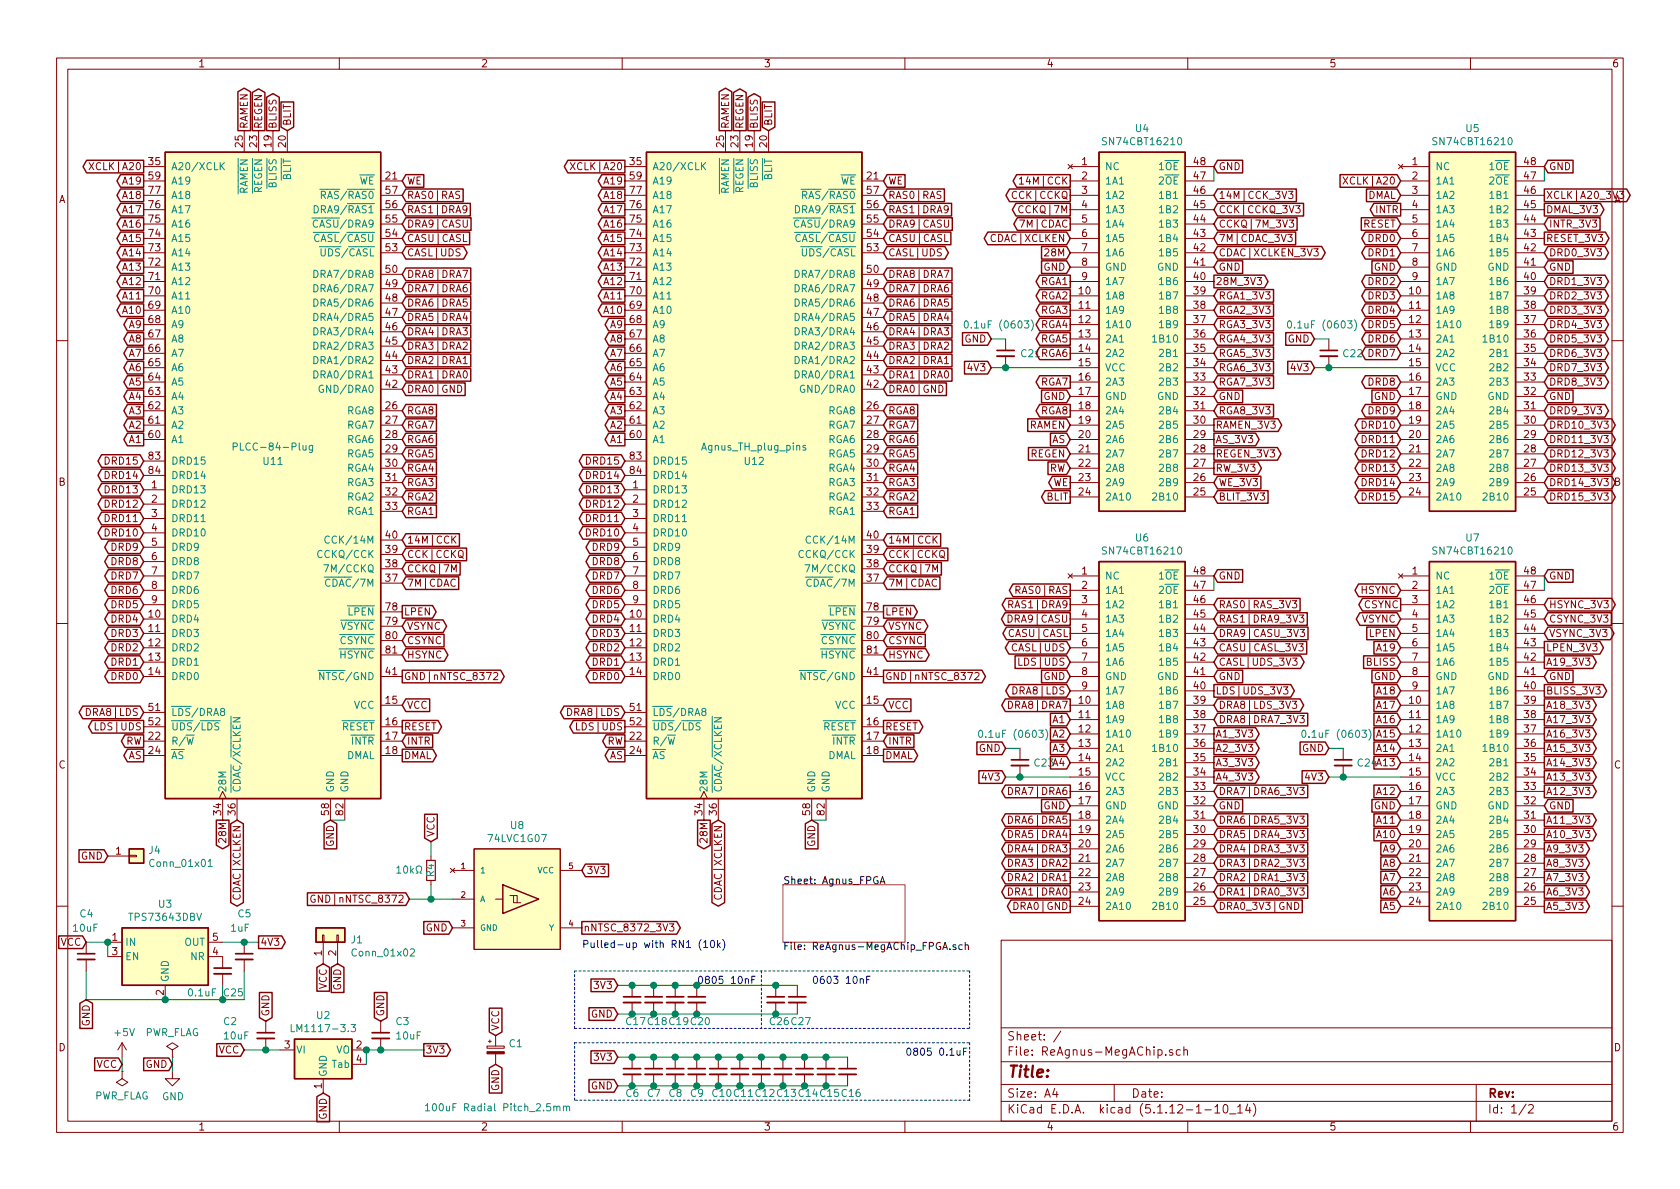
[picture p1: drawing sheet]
EESchema Schematic File Version 4
EELAYER 30 0
EELAYER END
$Descr A4 11693 8268
encoding utf-8
Sheet 1 2
Title ""
Date ""
Rev ""
Comp ""
Comment1 ""
Comment2 ""
Comment3 ""
Comment4 ""
$EndDescr
Text GLabel 850  7400 0    50   Input ~ 0
VCC
$Comp
L power:PWR_FLAG #FLG0101
U 1 1
P 850 7450
F 0 "#FLG0101" H 850 7525 50  0001 C CNN
F 1 "PWR_FLAG" H 850 7623 50  0000 C CNN
F 2 "" H 850 7450 50  0001 C CNN
F 3 "~" H 850 7450 50  0001 C CNN
	1    850  7450
	-1   0    0    1   
$EndComp
$Comp
L power:+5V #PWR0101
U 1 1
P 850 7350
F 0 "#PWR0101" H 850 7200 50  0001 C CNN
F 1 "+5V" H 865 7523 50  0000 C CNN
F 2 "" H 850 7350 50  0001 C CNN
F 3 "" H 850 7350 50  0001 C CNN
	1    850  7350
	1    0    0    -1  
$EndComp
Wire Wire Line
	850  7450 850  7350
$Comp
L power:PWR_FLAG #FLG0102
U 1 1
P 1200 7350
F 0 "#FLG0102" H 1200 7425 50  0001 C CNN
F 1 "PWR_FLAG" H 1200 7523 50  0000 C CNN
F 2 "" H 1200 7350 50  0001 C CNN
F 3 "~" H 1200 7350 50  0001 C CNN
	1    1200 7350
	1    0    0    -1  
$EndComp
$Comp
L power:GND #PWR0102
U 1 1
P 1200 7450
F 0 "#PWR0102" H 1200 7200 50  0001 C CNN
F 1 "GND" H 1205 7277 50  0000 C CNN
F 2 "" H 1200 7450 50  0001 C CNN
F 3 "" H 1200 7450 50  0001 C CNN
	1    1200 7450
	1    0    0    -1  
$EndComp
Wire Wire Line
	1200 7350 1200 7450
Text GLabel 1200 7400 0    50   Input ~ 0
GND
$Comp
L ReAgnus-MegAChip:Agnus_socket U11
U 1 1
P 1900 3300
F 0 "U11" H 1900 3400 50  0000 C CNN
F 1 "PLCC-84-Plug" H 1900 3500 50  0000 C CNN
F 2 "Agnus:PLCC-84_Plug_P1.27mm_mirrored" H 2300 5600 50  0001 L CIN
F 3 "" H 1900 3300 50  0001 C CNN
	1    1900 3300
	1    0    0    -1  
$EndComp
Text GLabel 1000 3200 0    50   BiDi ~ 0
DRD15
Text GLabel 1000 3300 0    50   BiDi ~ 0
DRD14
Text GLabel 1000 3400 0    50   BiDi ~ 0
DRD13
Text GLabel 1000 3500 0    50   BiDi ~ 0
DRD12
Text GLabel 1000 3600 0    50   BiDi ~ 0
DRD11
Text GLabel 1000 3700 0    50   BiDi ~ 0
DRD10
Text GLabel 1000 3800 0    50   BiDi ~ 0
DRD9
Text GLabel 1000 3900 0    50   BiDi ~ 0
DRD8
Text GLabel 1000 4000 0    50   BiDi ~ 0
DRD7
Text GLabel 1000 4100 0    50   BiDi ~ 0
DRD6
Text GLabel 1000 4200 0    50   BiDi ~ 0
DRD5
Text GLabel 1000 4300 0    50   BiDi ~ 0
DRD4
Text GLabel 1000 4400 0    50   BiDi ~ 0
DRD3
Text GLabel 1000 4500 0    50   BiDi ~ 0
DRD2
Text GLabel 1000 4600 0    50   BiDi ~ 0
DRD1
Text GLabel 1000 4700 0    50   BiDi ~ 0
DRD0
Text GLabel 1000 1150 0    50   Output ~ 0
XCLK|A20
Text GLabel 1000 3050 0    50   Output ~ 0
A1
Text GLabel 1000 2950 0    50   Output ~ 0
A2
Text GLabel 1000 2850 0    50   Output ~ 0
A3
Text GLabel 1000 2750 0    50   Output ~ 0
A4
Text GLabel 1000 2650 0    50   Output ~ 0
A5
Text GLabel 1000 2550 0    50   Output ~ 0
A6
Text GLabel 1000 2450 0    50   Output ~ 0
A7
Text GLabel 1000 2350 0    50   Output ~ 0
A8
Text GLabel 1000 2250 0    50   Output ~ 0
A9
Text GLabel 1000 2150 0    50   Output ~ 0
A10
Text GLabel 1000 2050 0    50   Output ~ 0
A11
Text GLabel 1000 1950 0    50   Output ~ 0
A12
Text GLabel 1000 1850 0    50   Output ~ 0
A13
Text GLabel 1000 1750 0    50   Output ~ 0
A14
Text GLabel 1000 1650 0    50   Output ~ 0
A15
Text GLabel 1000 1550 0    50   Output ~ 0
A16
Text GLabel 1000 1450 0    50   Output ~ 0
A17
Text GLabel 1000 1350 0    50   Output ~ 0
A18
Text GLabel 1000 1250 0    50   Output ~ 0
A19
Text GLabel 1700 900  1    50   Output ~ 0
RAMEN
Text GLabel 1800 900  1    50   Output ~ 0
REGEN
Text GLabel 1900 900  1    50   Output ~ 0
BLISS
Text GLabel 2000 900  1    50   Input ~ 0
BLIT
Text GLabel 2800 4900 2    50   Input ~ 0
VCC
Text GLabel 2800 1250 2    50   Input ~ 0
WE
Text GLabel 2800 1750 2    50   BiDi ~ 0
CASL|UDS
Text GLabel 2800 1350 2    50   Input ~ 0
RAS0|RAS
Text GLabel 2800 1450 2    50   Input ~ 0
RAS1|DRA9
Text GLabel 2800 1900 2    50   Input ~ 0
DRA8|DRA7
Text GLabel 2800 2000 2    50   Input ~ 0
DRA7|DRA6
Text GLabel 2800 2100 2    50   Input ~ 0
DRA6|DRA5
Text GLabel 2800 2200 2    50   Input ~ 0
DRA5|DRA4
Text GLabel 2800 2300 2    50   Input ~ 0
DRA4|DRA3
Text GLabel 2800 2400 2    50   Input ~ 0
DRA3|DRA2
Text GLabel 2800 2500 2    50   Input ~ 0
DRA2|DRA1
Text GLabel 2800 2600 2    50   Input ~ 0
DRA1|DRA0
Text GLabel 2800 2700 2    50   Input ~ 0
DRA0|GND
Text GLabel 2800 2850 2    50   Input ~ 0
RGA8
Text GLabel 2800 2950 2    50   Input ~ 0
RGA7
Text GLabel 2800 3050 2    50   Input ~ 0
RGA6
Text GLabel 2800 3150 2    50   Input ~ 0
RGA5
Text GLabel 2800 3250 2    50   Input ~ 0
RGA4
Text GLabel 2800 3350 2    50   Input ~ 0
RGA3
Text GLabel 2800 3450 2    50   Input ~ 0
RGA2
Text GLabel 2800 3550 2    50   Input ~ 0
RGA1
Text GLabel 2800 3850 2    50   Input ~ 0
CCK|CCKQ
Text GLabel 2800 3950 2    50   Input ~ 0
CCKQ|7M
Text GLabel 2800 4050 2    50   Input ~ 0
7M|CDAC
Text GLabel 2800 4250 2    50   Output ~ 0
LPEN
Text GLabel 2800 4350 2    50   BiDi ~ 0
VSYNC
Text GLabel 2800 4450 2    50   Input ~ 0
CSYNC
Text GLabel 2800 4550 2    50   BiDi ~ 0
HSYNC
Text GLabel 2800 5050 2    50   Output ~ 0
RESET
Text GLabel 2800 5150 2    50   Input ~ 0
INTR
Text GLabel 2800 5250 2    50   Output ~ 0
DMAL
Text GLabel 2800 3750 2    50   Input ~ 0
14M|CCK
Text GLabel 2800 1550 2    50   Input ~ 0
DRA9|CASU
Text GLabel 2300 5700 3    50   Input ~ 0
GND
Text GLabel 1550 5700 3    50   Output ~ 0
28M
Wire Wire Line
	2300 5700 2400 5700
Text GLabel 1000 4950 0    50   BiDi ~ 0
DRA8|LDS
Text GLabel 1000 5050 0    50   Output ~ 0
LDS|UDS
Text GLabel 1000 5150 0    50   Output ~ 0
RW
Text GLabel 1000 5250 0    50   Output ~ 0
AS
Text GLabel 2350 6700 3    50   Input ~ 0
GND
Wire Wire Line
	5650 5700 5750 5700
$Comp
L ReAgnus-MegAChip:Agnus_socket U12
U 1 1
P 5250 3300
F 0 "U12" H 5250 3400 50  0000 C CNN
F 1 "Agnus_TH_plug_pins" H 5250 3500 50  0000 C CNN
F 2 "Agnus:PLCC-84_TH_pin_holes" H 5650 5600 50  0001 L CIN
F 3 "" H 5250 3300 50  0001 C CNN
	1    5250 3300
	1    0    0    -1  
$EndComp
Text GLabel 5650 5700 3    50   Input ~ 0
GND
$Comp
L ReAgnus-MegAChip:LM1117-3.3 U2
U 1 1
P 2250 7300
F 0 "U2" H 2250 7542 50  0000 C CNN
F 1 "LM1117-3.3" H 2250 7451 50  0000 C CNN
F 2 "Package_TO_SOT_SMD:SOT-223" H 2250 7300 50  0001 C CNN
F 3 "" H 2250 7300 50  0001 C CNN
	1    2250 7300
	1    0    0    -1  
$EndComp
$Comp
L ReAgnus-MegAChip:SN74CBT16210 U7
U 1 1
P 10250 5100
F 0 "U7" H 10250 6467 50  0000 C CNN
F 1 "SN74CBT16210" H 10250 6376 50  0000 C CNN
F 2 "Package_SO:TSSOP-48_4.4x9.7mm_P0.4mm" H 11900 5550 50  0001 C CNN
F 3 "" H 11900 5550 50  0001 C CNN
	1    10250 5100
	1    0    0    -1  
$EndComp
$Sheet
S 5450 6150 850  400 
U 632F104D
F0 "Agnus_FPGA" 50
F1 "ReAgnus-MegAChip_FPGA.sch" 50
$EndSheet
Text GLabel 2800 1650 2    50   Input ~ 0
CASU|CASL
Text GLabel 2800 4700 2    50   Output ~ 0
GND|nNTSC_8372
Text GLabel 9750 4500 0    50   Input ~ 0
A19
Text GLabel 9750 4800 0    50   Input ~ 0
A18
Text GLabel 9750 4900 0    50   Input ~ 0
A17
Text GLabel 9750 5000 0    50   Input ~ 0
A16
Text GLabel 9750 5100 0    50   Input ~ 0
A15
Text GLabel 9750 5200 0    50   Input ~ 0
A14
Text GLabel 9750 5300 0    50   Input ~ 0
A13
Text GLabel 9750 5500 0    50   Input ~ 0
A12
Text GLabel 9750 5700 0    50   Input ~ 0
A11
Text GLabel 9750 5800 0    50   Input ~ 0
A10
Text GLabel 9750 5900 0    50   Input ~ 0
A9
Text GLabel 9750 6000 0    50   Input ~ 0
A8
Text GLabel 9750 6100 0    50   Input ~ 0
A7
Text GLabel 9750 6200 0    50   Input ~ 0
A6
Text GLabel 9750 6300 0    50   Input ~ 0
A5
Text GLabel 7450 5300 0    50   Input ~ 0
A4
Text GLabel 7450 5200 0    50   Input ~ 0
A3
Text GLabel 7450 5100 0    50   Input ~ 0
A2
Text GLabel 7450 5000 0    50   Input ~ 0
A1
Text GLabel 7450 3450 0    50   Output ~ 0
BLIT
Text GLabel 9750 4600 0    50   Input ~ 0
BLISS
Text GLabel 7450 3150 0    50   Input ~ 0
REGEN
Text GLabel 7450 2950 0    50   Input ~ 0
RAMEN
Text GLabel 9750 1350 0    50   Input ~ 0
DMAL
Text GLabel 9750 1450 0    50   Output ~ 0
INTR
Text GLabel 9750 1550 0    50   Input ~ 0
RESET
Text GLabel 9750 4100 0    50   BiDi ~ 0
HSYNC
Text GLabel 9750 4200 0    50   Output ~ 0
CSYNC
Text GLabel 9750 4300 0    50   BiDi ~ 0
VSYNC
Text GLabel 9750 4400 0    50   Input ~ 0
LPEN
Text GLabel 7450 1950 0    50   Output ~ 0
RGA1
Text GLabel 7450 2050 0    50   Output ~ 0
RGA2
Text GLabel 7450 2150 0    50   Output ~ 0
RGA3
Text GLabel 7450 2250 0    50   Output ~ 0
RGA4
Text GLabel 7450 2350 0    50   Output ~ 0
RGA5
Text GLabel 7450 2450 0    50   Output ~ 0
RGA6
Text GLabel 7450 2650 0    50   Output ~ 0
RGA7
Text GLabel 7450 2850 0    50   Output ~ 0
RGA8
Text GLabel 7450 6300 0    50   Output ~ 0
DRA0|GND
Text GLabel 7450 6200 0    50   Output ~ 0
DRA1|DRA0
Text GLabel 7450 6100 0    50   Output ~ 0
DRA2|DRA1
Text GLabel 7450 5900 0    50   Output ~ 0
DRA4|DRA3
Text GLabel 7450 5800 0    50   Output ~ 0
DRA5|DRA4
Text GLabel 7450 5700 0    50   Output ~ 0
DRA6|DRA5
Text GLabel 7450 5500 0    50   Output ~ 0
DRA7|DRA6
Text GLabel 7450 4900 0    50   Output ~ 0
DRA8|DRA7
Text GLabel 7450 4200 0    50   Output ~ 0
RAS1|DRA9
Text GLabel 7450 4100 0    50   Output ~ 0
RAS0|RAS
Text GLabel 7450 4400 0    50   Output ~ 0
CASU|CASL
Text GLabel 7450 3350 0    50   Output ~ 0
WE
Text GLabel 7450 1750 0    50   Input ~ 0
28M
Text GLabel 7450 3050 0    50   Input ~ 0
AS
Text GLabel 7450 3250 0    50   Input ~ 0
RW
Text GLabel 9750 1650 0    50   BiDi ~ 0
DRD0
Text GLabel 9750 1750 0    50   BiDi ~ 0
DRD1
Text GLabel 9750 1950 0    50   BiDi ~ 0
DRD2
Text GLabel 9750 2050 0    50   BiDi ~ 0
DRD3
Text GLabel 9750 2150 0    50   BiDi ~ 0
DRD4
Text GLabel 9750 2250 0    50   BiDi ~ 0
DRD5
Text GLabel 9750 2350 0    50   BiDi ~ 0
DRD6
Text GLabel 9750 2450 0    50   BiDi ~ 0
DRD7
Text GLabel 9750 2650 0    50   BiDi ~ 0
DRD8
Text GLabel 9750 2850 0    50   BiDi ~ 0
DRD9
Text GLabel 9750 2950 0    50   BiDi ~ 0
DRD10
Text GLabel 9750 3050 0    50   BiDi ~ 0
DRD11
Text GLabel 9750 3150 0    50   BiDi ~ 0
DRD12
Text GLabel 9750 3250 0    50   BiDi ~ 0
DRD13
Text GLabel 9750 3350 0    50   BiDi ~ 0
DRD14
Text GLabel 9750 3450 0    50   BiDi ~ 0
DRD15
Text GLabel 9750 1250 0    50   Input ~ 0
XCLK|A20
Text GLabel 7450 4800 0    50   BiDi ~ 0
DRA8|LDS
Text GLabel 7450 4500 0    50   BiDi ~ 0
CASL|UDS
Text GLabel 7450 4300 0    50   Output ~ 0
DRA9|CASU
Text GLabel 7450 1650 0    50   BiDi ~ 0
CDAC|XCLKEN
Text GLabel 7450 1250 0    50   Output ~ 0
14M|CCK
Text GLabel 7450 1350 0    50   Output ~ 0
CCK|CCKQ
Text GLabel 7450 1450 0    50   Output ~ 0
CCKQ|7M
Text GLabel 7450 1550 0    50   Output ~ 0
7M|CDAC
Text GLabel 4050 6450 2    50   Output ~ 0
nNTSC_8372_3V3
Text GLabel 4350 3200 0    50   BiDi ~ 0
DRD15
Text GLabel 4350 3300 0    50   BiDi ~ 0
DRD14
Text GLabel 4350 3400 0    50   BiDi ~ 0
DRD13
Text GLabel 4350 3500 0    50   BiDi ~ 0
DRD12
Text GLabel 4350 3600 0    50   BiDi ~ 0
DRD11
Text GLabel 4350 3700 0    50   BiDi ~ 0
DRD10
Text GLabel 4350 3800 0    50   BiDi ~ 0
DRD9
Text GLabel 4350 3900 0    50   BiDi ~ 0
DRD8
Text GLabel 4350 4000 0    50   BiDi ~ 0
DRD7
Text GLabel 4350 4100 0    50   BiDi ~ 0
DRD6
Text GLabel 4350 4200 0    50   BiDi ~ 0
DRD5
Text GLabel 4350 4300 0    50   BiDi ~ 0
DRD4
Text GLabel 4350 4400 0    50   BiDi ~ 0
DRD3
Text GLabel 4350 4500 0    50   BiDi ~ 0
DRD2
Text GLabel 4350 4600 0    50   BiDi ~ 0
DRD1
Text GLabel 4350 4700 0    50   BiDi ~ 0
DRD0
Text GLabel 4350 1150 0    50   Output ~ 0
XCLK|A20
Text GLabel 4350 3050 0    50   Output ~ 0
A1
Text GLabel 4350 2950 0    50   Output ~ 0
A2
Text GLabel 4350 2850 0    50   Output ~ 0
A3
Text GLabel 4350 2750 0    50   Output ~ 0
A4
Text GLabel 4350 2650 0    50   Output ~ 0
A5
Text GLabel 4350 2550 0    50   Output ~ 0
A6
Text GLabel 4350 2450 0    50   Output ~ 0
A7
Text GLabel 4350 2350 0    50   Output ~ 0
A8
Text GLabel 4350 2250 0    50   Output ~ 0
A9
Text GLabel 4350 2150 0    50   Output ~ 0
A10
Text GLabel 4350 2050 0    50   Output ~ 0
A11
Text GLabel 4350 1950 0    50   Output ~ 0
A12
Text GLabel 4350 1850 0    50   Output ~ 0
A13
Text GLabel 4350 1750 0    50   Output ~ 0
A14
Text GLabel 4350 1650 0    50   Output ~ 0
A15
Text GLabel 4350 1550 0    50   Output ~ 0
A16
Text GLabel 4350 1450 0    50   Output ~ 0
A17
Text GLabel 4350 1350 0    50   Output ~ 0
A18
Text GLabel 4350 1250 0    50   Output ~ 0
A19
Text GLabel 4350 4950 0    50   BiDi ~ 0
DRA8|LDS
Text GLabel 4350 5050 0    50   Output ~ 0
LDS|UDS
Text GLabel 4350 5150 0    50   Output ~ 0
RW
Text GLabel 4350 5250 0    50   Output ~ 0
AS
Text GLabel 5050 900  1    50   Output ~ 0
RAMEN
Text GLabel 5150 900  1    50   Output ~ 0
REGEN
Text GLabel 5250 900  1    50   Output ~ 0
BLISS
Text GLabel 5350 900  1    50   Input ~ 0
BLIT
Text GLabel 6150 4900 2    50   Input ~ 0
VCC
Text GLabel 6150 1250 2    50   Input ~ 0
WE
Text GLabel 6150 1750 2    50   BiDi ~ 0
CASL|UDS
Text GLabel 6150 1350 2    50   Input ~ 0
RAS0|RAS
Text GLabel 6150 1450 2    50   Input ~ 0
RAS1|DRA9
Text GLabel 6150 1900 2    50   Input ~ 0
DRA8|DRA7
Text GLabel 6150 2000 2    50   Input ~ 0
DRA7|DRA6
Text GLabel 6150 2100 2    50   Input ~ 0
DRA6|DRA5
Text GLabel 6150 2200 2    50   Input ~ 0
DRA5|DRA4
Text GLabel 6150 2300 2    50   Input ~ 0
DRA4|DRA3
Text GLabel 6150 2400 2    50   Input ~ 0
DRA3|DRA2
Text GLabel 6150 2500 2    50   Input ~ 0
DRA2|DRA1
Text GLabel 6150 2600 2    50   Input ~ 0
DRA1|DRA0
Text GLabel 6150 2700 2    50   Input ~ 0
DRA0|GND
Text GLabel 6150 2850 2    50   Input ~ 0
RGA8
Text GLabel 6150 2950 2    50   Input ~ 0
RGA7
Text GLabel 6150 3050 2    50   Input ~ 0
RGA6
Text GLabel 6150 3150 2    50   Input ~ 0
RGA5
Text GLabel 6150 3250 2    50   Input ~ 0
RGA4
Text GLabel 6150 3350 2    50   Input ~ 0
RGA3
Text GLabel 6150 3450 2    50   Input ~ 0
RGA2
Text GLabel 6150 3550 2    50   Input ~ 0
RGA1
Text GLabel 6150 3850 2    50   Input ~ 0
CCK|CCKQ
Text GLabel 6150 3950 2    50   Input ~ 0
CCKQ|7M
Text GLabel 6150 4050 2    50   Input ~ 0
7M|CDAC
Text GLabel 6150 4250 2    50   Output ~ 0
LPEN
Text GLabel 6150 4350 2    50   BiDi ~ 0
VSYNC
Text GLabel 6150 4450 2    50   Input ~ 0
CSYNC
Text GLabel 6150 4550 2    50   BiDi ~ 0
HSYNC
Text GLabel 6150 5050 2    50   Output ~ 0
RESET
Text GLabel 6150 5150 2    50   Input ~ 0
INTR
Text GLabel 6150 5250 2    50   Output ~ 0
DMAL
Text GLabel 6150 3750 2    50   Input ~ 0
14M|CCK
Text GLabel 6150 1550 2    50   Input ~ 0
DRA9|CASU
Text GLabel 6150 1650 2    50   Input ~ 0
CASU|CASL
Text GLabel 6150 4700 2    50   Output ~ 0
GND|nNTSC_8372
Text GLabel 4900 5700 3    50   Output ~ 0
28M
Text GLabel 5000 5700 3    50   BiDi ~ 0
CDAC|XCLKEN
Text GLabel 9750 4700 0    50   Input ~ 0
GND
Text GLabel 9750 5600 0    50   Input ~ 0
GND
Text GLabel 10750 5600 2    50   Input ~ 0
GND
Text GLabel 10750 4700 2    50   Input ~ 0
GND
Text GLabel 10750 1350 2    50   Output ~ 0
XCLK|A20_3V3
Text GLabel 10750 4000 2    50   Input ~ 0
GND
Wire Wire Line
	10750 4000 10750 4100
Text GLabel 10750 4900 2    50   Output ~ 0
A18_3V3
Text GLabel 10750 4600 2    50   Output ~ 0
A19_3V3
Text GLabel 10750 5000 2    50   Output ~ 0
A17_3V3
Text GLabel 10750 5100 2    50   Output ~ 0
A16_3V3
Text GLabel 10750 5200 2    50   Output ~ 0
A15_3V3
Text GLabel 10750 5300 2    50   Output ~ 0
A14_3V3
Text GLabel 10750 5400 2    50   Output ~ 0
A13_3V3
Text GLabel 10750 5500 2    50   Output ~ 0
A12_3V3
Text GLabel 10750 5700 2    50   Output ~ 0
A11_3V3
Text GLabel 10750 5800 2    50   Output ~ 0
A10_3V3
Text GLabel 10750 5900 2    50   Output ~ 0
A9_3V3
Text GLabel 10750 6000 2    50   Output ~ 0
A8_3V3
Text GLabel 10750 6100 2    50   Output ~ 0
A7_3V3
Text GLabel 10750 6200 2    50   Output ~ 0
A6_3V3
Text GLabel 10750 6300 2    50   Output ~ 0
A5_3V3
Text GLabel 8450 5400 2    50   Output ~ 0
A4_3V3
Text GLabel 8450 5300 2    50   Output ~ 0
A3_3V3
Text GLabel 8450 5200 2    50   Output ~ 0
A2_3V3
Text GLabel 8450 5100 2    50   Output ~ 0
A1_3V3
$Comp
L ReAgnus-MegAChip:SN74CBT16210 U5
U 1 1
P 10250 2250
F 0 "U5" H 10250 3617 50  0000 C CNN
F 1 "SN74CBT16210" H 10250 3526 50  0000 C CNN
F 2 "Package_SO:TSSOP-48_4.4x9.7mm_P0.4mm" H 11900 2700 50  0001 C CNN
F 3 "" H 11900 2700 50  0001 C CNN
	1    10250 2250
	1    0    0    -1  
$EndComp
Text GLabel 9750 2750 0    50   Input ~ 0
GND
Text GLabel 9750 1850 0    50   Input ~ 0
GND
Text GLabel 10750 1850 2    50   Input ~ 0
GND
Text GLabel 10750 2750 2    50   Input ~ 0
GND
Text GLabel 10750 1150 2    50   Input ~ 0
GND
Wire Wire Line
	10750 1150 10750 1250
Text GLabel 10750 3450 2    50   BiDi ~ 0
DRD15_3V3
Text GLabel 10750 3350 2    50   BiDi ~ 0
DRD14_3V3
Text GLabel 10750 3250 2    50   BiDi ~ 0
DRD13_3V3
Text GLabel 10750 3150 2    50   BiDi ~ 0
DRD12_3V3
Text GLabel 10750 3050 2    50   BiDi ~ 0
DRD11_3V3
Text GLabel 10750 2950 2    50   BiDi ~ 0
DRD10_3V3
Text GLabel 10750 2850 2    50   BiDi ~ 0
DRD9_3V3
Text GLabel 10750 2650 2    50   BiDi ~ 0
DRD8_3V3
Text GLabel 10750 2550 2    50   BiDi ~ 0
DRD7_3V3
Text GLabel 10750 2450 2    50   BiDi ~ 0
DRD6_3V3
Text GLabel 10750 2350 2    50   BiDi ~ 0
DRD5_3V3
Text GLabel 10750 2250 2    50   BiDi ~ 0
DRD4_3V3
Text GLabel 10750 2150 2    50   BiDi ~ 0
DRD3_3V3
Text GLabel 10750 2050 2    50   BiDi ~ 0
DRD2_3V3
Text GLabel 10750 1950 2    50   BiDi ~ 0
DRD1_3V3
Text GLabel 10750 1750 2    50   BiDi ~ 0
DRD0_3V3
Text GLabel 10750 4200 2    50   BiDi ~ 0
HSYNC_3V3
Text GLabel 10750 4300 2    50   Input ~ 0
CSYNC_3V3
Text GLabel 10750 4400 2    50   BiDi ~ 0
VSYNC_3V3
Text GLabel 10750 4500 2    50   Output ~ 0
LPEN_3V3
$Comp
L ReAgnus-MegAChip:SN74CBT16210 U4
U 1 1
P 7950 2250
F 0 "U4" H 7950 3617 50  0000 C CNN
F 1 "SN74CBT16210" H 7950 3526 50  0000 C CNN
F 2 "Package_SO:TSSOP-48_4.4x9.7mm_P0.4mm" H 9600 2700 50  0001 C CNN
F 3 "" H 9600 2700 50  0001 C CNN
	1    7950 2250
	1    0    0    -1  
$EndComp
Text GLabel 7450 2750 0    50   Input ~ 0
GND
Text GLabel 7450 1850 0    50   Input ~ 0
GND
Text GLabel 8450 1150 2    50   Input ~ 0
GND
Wire Wire Line
	8450 1150 8450 1250
Text GLabel 8450 1850 2    50   Input ~ 0
GND
Text GLabel 8450 2750 2    50   Input ~ 0
GND
$Comp
L ReAgnus-MegAChip:SN74CBT16210 U6
U 1 1
P 7950 5100
F 0 "U6" H 7950 6467 50  0000 C CNN
F 1 "SN74CBT16210" H 7950 6376 50  0000 C CNN
F 2 "Package_SO:TSSOP-48_4.4x9.7mm_P0.4mm" H 9600 5550 50  0001 C CNN
F 3 "" H 9600 5550 50  0001 C CNN
	1    7950 5100
	1    0    0    -1  
$EndComp
Text GLabel 7450 5600 0    50   Input ~ 0
GND
Text GLabel 7450 4700 0    50   Input ~ 0
GND
Text GLabel 8450 4000 2    50   Input ~ 0
GND
Wire Wire Line
	8450 4000 8450 4100
Text GLabel 8450 4700 2    50   Input ~ 0
GND
Text GLabel 8450 5600 2    50   Input ~ 0
GND
Text GLabel 9150 2550 0    50   Input ~ 0
4V3
Text GLabel 10750 1650 2    50   Output ~ 0
RESET_3V3
Text GLabel 10750 1550 2    50   Input ~ 0
INTR_3V3
Text GLabel 10750 1450 2    50   Output ~ 0
DMAL_3V3
Text GLabel 10750 4800 2    50   Output ~ 0
BLISS_3V3
Text GLabel 8450 3450 2    50   Input ~ 0
BLIT_3V3
Text GLabel 8450 3350 2    50   Input ~ 0
WE_3V3
Text GLabel 8450 3250 2    50   Output ~ 0
RW_3V3
Text GLabel 8450 3150 2    50   Output ~ 0
REGEN_3V3
Text GLabel 8450 3050 2    50   Output ~ 0
AS_3V3
Text GLabel 8450 2950 2    50   Output ~ 0
RAMEN_3V3
Text GLabel 8450 1950 2    50   Output ~ 0
28M_3V3
Text GLabel 8450 1550 2    50   Input ~ 0
CCKQ|7M_3V3
Text GLabel 8450 1450 2    50   Input ~ 0
CCK|CCKQ_3V3
Text GLabel 8450 1350 2    50   Input ~ 0
14M|CCK_3V3
Text GLabel 8450 1650 2    50   Input ~ 0
7M|CDAC_3V3
Text GLabel 8450 1750 2    50   BiDi ~ 0
CDAC|XCLKEN_3V3
Text GLabel 8450 2050 2    50   Input ~ 0
RGA1_3V3
Text GLabel 8450 2150 2    50   Input ~ 0
RGA2_3V3
Text GLabel 8450 2250 2    50   Input ~ 0
RGA3_3V3
Text GLabel 8450 2350 2    50   Input ~ 0
RGA4_3V3
Text GLabel 8450 2450 2    50   Input ~ 0
RGA5_3V3
Text GLabel 8450 2550 2    50   Input ~ 0
RGA6_3V3
Text GLabel 8450 2650 2    50   Input ~ 0
RGA7_3V3
Text GLabel 8450 2850 2    50   Input ~ 0
RGA8_3V3
Text GLabel 8450 4200 2    50   Input ~ 0
RAS0|RAS_3V3
Text GLabel 8450 4300 2    50   Input ~ 0
RAS1|DRA9_3V3
Text GLabel 8450 4400 2    50   Input ~ 0
DRA9|CASU_3V3
Text GLabel 8450 4500 2    50   Input ~ 0
CASU|CASL_3V3
Text GLabel 8450 4600 2    50   BiDi ~ 0
CASL|UDS_3V3
Text GLabel 8450 4900 2    50   BiDi ~ 0
DRA8|LDS_3V3
Text GLabel 8450 5000 2    50   Input ~ 0
DRA8|DRA7_3V3
Text GLabel 9150 2350 0    50   Input ~ 0
GND
Wire Wire Line
	9150 2550 9250 2550
Connection ~ 9250 2550
Wire Wire Line
	9250 2550 9750 2550
Wire Wire Line
	9150 2350 9250 2350
Text GLabel 7000 5400 0    50   Input ~ 0
4V3
Text GLabel 7000 5200 0    50   Input ~ 0
GND
Wire Wire Line
	7000 5400 7100 5400
Wire Wire Line
	7000 5200 7100 5200
Text GLabel 9250 5400 0    50   Input ~ 0
4V3
Text GLabel 9250 5200 0    50   Input ~ 0
GND
Wire Wire Line
	9250 5400 9350 5400
Wire Wire Line
	9250 5200 9350 5200
Wire Wire Line
	9350 5400 9750 5400
Connection ~ 9350 5400
Wire Wire Line
	7100 5400 7450 5400
Connection ~ 7100 5400
Text GLabel 6900 2550 0    50   Input ~ 0
4V3
Text GLabel 6900 2350 0    50   Input ~ 0
GND
Wire Wire Line
	6900 2550 7000 2550
Wire Wire Line
	6900 2350 7000 2350
Wire Wire Line
	7000 2550 7450 2550
Connection ~ 7000 2550
Text GLabel 8450 5500 2    50   Input ~ 0
DRA7|DRA6_3V3
Text GLabel 8450 5700 2    50   Input ~ 0
DRA6|DRA5_3V3
Text GLabel 8450 5800 2    50   Input ~ 0
DRA5|DRA4_3V3
Text GLabel 8450 5900 2    50   Input ~ 0
DRA4|DRA3_3V3
Text GLabel 8450 6000 2    50   Input ~ 0
DRA3|DRA2_3V3
Text GLabel 7450 6000 0    50   Output ~ 0
DRA3|DRA2
Text GLabel 8450 6100 2    50   Input ~ 0
DRA2|DRA1_3V3
Text GLabel 8450 6200 2    50   Input ~ 0
DRA1|DRA0_3V3
Text GLabel 8450 6300 2    50   Input ~ 0
DRA0_3V3|GND
Text GLabel 1700 7300 0    50   Input ~ 0
VCC
Text GLabel 2250 6700 3    50   Input ~ 0
VCC
Text GLabel 1850 7100 1    50   Input ~ 0
GND
$Comp
L Device:C_Small C3
U 1 1
P 2650 7200
AR Path="/63947670" Ref="C3"  Part="1" 
AR Path="/632D3BDF/63947670" Ref="C?"  Part="1" 
AR Path="/632F104D/63947670" Ref="C?"  Part="1" 
F 0 "C3" H 2750 7300 50  0000 L CNN
F 1 "10uF" H 2750 7200 50  0000 L CNN
F 2 "Capacitor_SMD:C_1206_3216Metric_Pad1.42x1.75mm_HandSolder" H 2650 7200 50  0001 C CNN
F 3 "~" H 2650 7200 50  0001 C CNN
	1    2650 7200
	1    0    0    -1  
$EndComp
$Comp
L Device:C_Small C2
U 1 1
P 1850 7200
AR Path="/63949338" Ref="C2"  Part="1" 
AR Path="/632D3BDF/63949338" Ref="C?"  Part="1" 
AR Path="/632F104D/63949338" Ref="C?"  Part="1" 
F 0 "C2" H 1550 7300 50  0000 L CNN
F 1 "10uF" H 1550 7200 50  0000 L CNN
F 2 "Capacitor_SMD:C_1206_3216Metric_Pad1.42x1.75mm_HandSolder" H 1850 7200 50  0001 C CNN
F 3 "~" H 1850 7200 50  0001 C CNN
	1    1850 7200
	1    0    0    -1  
$EndComp
Wire Wire Line
	1700 7300 1850 7300
Connection ~ 1850 7300
Wire Wire Line
	1850 7300 1950 7300
Text GLabel 2650 7100 1    50   Input ~ 0
GND
Wire Wire Line
	2550 7300 2650 7300
Wire Wire Line
	2550 7400 2550 7300
Connection ~ 2550 7300
Text GLabel 2950 7300 2    50   Output ~ 0
3V3
Text GLabel 2250 7600 3    50   Input ~ 0
GND
$Comp
L ReAgnus-MegAChip:74LVC1G07 U8
U 1 1
P 3600 6250
F 0 "U8" H 3600 6765 50  0000 C CNN
F 1 "74LVC1G07" H 3600 6674 50  0000 C CNN
F 2 "Agnus:SOT-353_SC-70-5_Custom_Handsoldering" H 4100 7200 50  0001 C CNN
F 3 "https://www.ti.com/lit/ds/symlink/sn74lvc1g07-q1.pdf" H 4100 7200 50  0001 C CNN
	1    3600 6250
	1    0    0    -1  
$EndComp
Text GLabel 3150 6450 0    50   Input ~ 0
GND
Text GLabel 4050 6050 2    50   Input ~ 0
3V3
Text GLabel 8450 4800 2    50   Output ~ 0
LDS|UDS_3V3
Text GLabel 7450 4600 0    50   Input ~ 0
LDS|UDS
Text GLabel 2850 6250 0    50   Input ~ 0
GND|nNTSC_8372
Text GLabel 4300 7550 0    50   Input ~ 0
GND
Text GLabel 4300 7350 0    50   Input ~ 0
3V3
Wire Wire Line
	4300 6850 4400 6850
Text GLabel 4300 6850 0    50   Input ~ 0
3V3
Text Notes 4050 6600 0    50   ~ 0
Pulled-up with RN1 (10k)
$Comp
L Device:C_Small C18
U 1 1
P 4550 6950
AR Path="/6333CF1B" Ref="C18"  Part="1" 
AR Path="/632D3BDF/6333CF1B" Ref="C?"  Part="1" 
AR Path="/632F104D/6333CF1B" Ref="C?"  Part="1" 
F 0 "C18" H 4500 6800 50  0000 L CNN
F 1 "0.01uF" H 4500 6700 50  0001 L CNN
F 2 "Capacitor_SMD:C_0805_2012Metric_Pad1.15x1.40mm_HandSolder" H 4550 6950 50  0001 C CNN
F 3 "~" H 4550 6950 50  0001 C CNN
	1    4550 6950
	1    0    0    -1  
$EndComp
$Comp
L Device:C_Small C9
U 1 1
P 4850 7450
AR Path="/633036BF" Ref="C9"  Part="1" 
AR Path="/632D3BDF/633036BF" Ref="C?"  Part="1" 
AR Path="/632F104D/633036BF" Ref="C?"  Part="1" 
F 0 "C9" H 4800 7300 50  0000 L CNN
F 1 "0.1uF" H 4750 7200 50  0001 L CNN
F 2 "Capacitor_SMD:C_0805_2012Metric_Pad1.15x1.40mm_HandSolder" H 4850 7450 50  0001 C CNN
F 3 "~" H 4850 7450 50  0001 C CNN
	1    4850 7450
	1    0    0    -1  
$EndComp
Wire Wire Line
	4300 7050 4400 7050
Text GLabel 4300 7050 0    50   Input ~ 0
GND
$Comp
L Device:CP_Small C1
U 1 1
P 3450 7300
F 0 "C1" H 3538 7346 50  0000 L CNN
F 1 "100uF Radial Pitch_2.5mm" H 2950 6900 50  0000 L CNN
F 2 "Capacitor_THT:CP_Radial_D5.0mm_P2.50mm" H 3450 7300 50  0001 C CNN
F 3 "~" H 3450 7300 50  0001 C CNN
	1    3450 7300
	1    0    0    -1  
$EndComp
Wire Wire Line
	4400 6850 4550 6850
Connection ~ 4400 6850
Wire Wire Line
	4400 7050 4550 7050
Connection ~ 4400 7050
Text GLabel 3450 7400 3    50   Input ~ 0
GND
Text GLabel 3450 7200 1    50   Input ~ 0
VCC
Wire Notes Line
	4000 7150 4000 6750
Wire Notes Line
	4000 7250 6750 7250
Wire Notes Line
	6750 7250 6750 7650
Wire Notes Line
	6750 7650 4000 7650
Wire Notes Line
	4000 7650 4000 7250
Text Notes 4850 6850 0    50   ~ 0
0805 10nF
Text Notes 6300 7350 0    50   ~ 0
0805 0.1uF
Wire Notes Line
	5300 6750 5300 7150
Wire Notes Line
	6750 6750 6750 7150
Wire Notes Line
	4000 7150 6750 7150
Wire Notes Line
	4000 6750 6750 6750
Text Notes 5650 6850 0    50   ~ 0
0603 10nF
Connection ~ 5000 7350
Connection ~ 5000 7550
Wire Wire Line
	2650 7300 2950 7300
Connection ~ 2650 7300
Wire Wire Line
	4850 7550 5000 7550
Connection ~ 4850 7550
Wire Wire Line
	4850 7350 5000 7350
Connection ~ 4850 7350
Connection ~ 4700 7550
Connection ~ 4700 7350
Wire Wire Line
	4700 7550 4850 7550
Wire Wire Line
	4550 7550 4700 7550
Connection ~ 4550 7550
Wire Wire Line
	4700 7350 4850 7350
Wire Wire Line
	4550 7350 4700 7350
Connection ~ 4550 7350
Connection ~ 4400 7550
Connection ~ 4400 7350
Wire Wire Line
	4400 7550 4550 7550
Wire Wire Line
	4300 7550 4400 7550
Wire Wire Line
	4400 7350 4550 7350
Wire Wire Line
	4300 7350 4400 7350
Wire Wire Line
	5000 7550 5150 7550
Wire Wire Line
	5000 7350 5150 7350
$Comp
L Device:C_Small C6
U 1 1
P 4400 7450
AR Path="/63951D9D" Ref="C6"  Part="1" 
AR Path="/632D3BDF/63951D9D" Ref="C?"  Part="1" 
AR Path="/632F104D/63951D9D" Ref="C?"  Part="1" 
F 0 "C6" H 4350 7300 50  0000 L CNN
F 1 "0.1uF" H 4150 7450 50  0001 L CNN
F 2 "Capacitor_SMD:C_0805_2012Metric_Pad1.15x1.40mm_HandSolder" H 4400 7450 50  0001 C CNN
F 3 "~" H 4400 7450 50  0001 C CNN
	1    4400 7450
	1    0    0    -1  
$EndComp
$Comp
L Device:C_Small C10
U 1 1
P 5000 7450
AR Path="/6335E2C8" Ref="C10"  Part="1" 
AR Path="/632D3BDF/6335E2C8" Ref="C?"  Part="1" 
AR Path="/632F104D/6335E2C8" Ref="C?"  Part="1" 
F 0 "C10" H 4950 7300 50  0000 L CNN
F 1 "0.1uF" H 5000 7200 50  0001 L CNN
F 2 "Capacitor_SMD:C_0805_2012Metric_Pad1.15x1.40mm_HandSolder" H 5000 7450 50  0001 C CNN
F 3 "~" H 5000 7450 50  0001 C CNN
	1    5000 7450
	1    0    0    -1  
$EndComp
$Comp
L Device:C_Small C17
U 1 1
P 4400 6950
AR Path="/63302CD2" Ref="C17"  Part="1" 
AR Path="/632D3BDF/63302CD2" Ref="C?"  Part="1" 
AR Path="/632F104D/63302CD2" Ref="C?"  Part="1" 
F 0 "C17" H 4350 6800 50  0000 L CNN
F 1 "0.01uF" H 4400 6700 50  0001 L CNN
F 2 "Capacitor_SMD:C_0805_2012Metric_Pad1.15x1.40mm_HandSolder" H 4400 6950 50  0001 C CNN
F 3 "~" H 4400 6950 50  0001 C CNN
	1    4400 6950
	1    0    0    -1  
$EndComp
$Comp
L Device:C_Small C7
U 1 1
P 4550 7450
AR Path="/6323D0F6" Ref="C7"  Part="1" 
AR Path="/632D3BDF/6323D0F6" Ref="C?"  Part="1" 
AR Path="/632F104D/6323D0F6" Ref="C?"  Part="1" 
F 0 "C7" H 4500 7300 50  0000 L CNN
F 1 "0.1uF" H 4500 7200 50  0001 L CNN
F 2 "Capacitor_SMD:C_0805_2012Metric_Pad1.15x1.40mm_HandSolder" H 4550 7450 50  0001 C CNN
F 3 "~" H 4550 7450 50  0001 C CNN
	1    4550 7450
	1    0    0    -1  
$EndComp
$Comp
L Device:C_Small C8
U 1 1
P 4700 7450
AR Path="/631B6BE4" Ref="C8"  Part="1" 
AR Path="/632D3BDF/631B6BE4" Ref="C?"  Part="1" 
AR Path="/632F104D/631B6BE4" Ref="C?"  Part="1" 
F 0 "C8" H 4650 7300 50  0000 L CNN
F 1 "0.1uF" H 4700 7200 50  0001 L CNN
F 2 "Capacitor_SMD:C_0805_2012Metric_Pad1.15x1.40mm_HandSolder" H 4700 7450 50  0001 C CNN
F 3 "~" H 4700 7450 50  0001 C CNN
	1    4700 7450
	1    0    0    -1  
$EndComp
$Comp
L Device:C_Small C11
U 1 1
P 5150 7450
AR Path="/634039AA" Ref="C11"  Part="1" 
AR Path="/632D3BDF/634039AA" Ref="C?"  Part="1" 
AR Path="/632F104D/634039AA" Ref="C?"  Part="1" 
F 0 "C11" H 5100 7300 50  0000 L CNN
F 1 "0.1uF" H 5150 7200 50  0001 L CNN
F 2 "Capacitor_SMD:C_0805_2012Metric_Pad1.15x1.40mm_HandSolder" H 5150 7450 50  0001 C CNN
F 3 "~" H 5150 7450 50  0001 C CNN
	1    5150 7450
	1    0    0    -1  
$EndComp
Connection ~ 5150 7350
Wire Wire Line
	5150 7350 5300 7350
Connection ~ 5150 7550
Wire Wire Line
	5150 7550 5300 7550
$Comp
L Device:C_Small C24
U 1 1
P 9350 5300
F 0 "C24" H 9442 5300 50  0000 L CNN
F 1 "0.1uF (0603)" H 9050 5500 50  0000 L CNN
F 2 "Capacitor_SMD:C_0603_1608Metric_Pad1.05x0.95mm_HandSolder" H 9350 5300 50  0001 C CNN
F 3 "~" H 9350 5300 50  0001 C CNN
	1    9350 5300
	1    0    0    -1  
$EndComp
$Comp
L Device:C_Small C23
U 1 1
P 7100 5300
F 0 "C23" H 7192 5300 50  0000 L CNN
F 1 "0.1uF (0603)" H 6800 5500 50  0000 L CNN
F 2 "Capacitor_SMD:C_0603_1608Metric_Pad1.05x0.95mm_HandSolder" H 7100 5300 50  0001 C CNN
F 3 "~" H 7100 5300 50  0001 C CNN
	1    7100 5300
	1    0    0    -1  
$EndComp
$Comp
L Device:C_Small C22
U 1 1
P 9250 2450
F 0 "C22" H 9342 2450 50  0000 L CNN
F 1 "0.1uF (0603)" H 8950 2650 50  0000 L CNN
F 2 "Capacitor_SMD:C_0603_1608Metric_Pad1.05x0.95mm_HandSolder" H 9250 2450 50  0001 C CNN
F 3 "~" H 9250 2450 50  0001 C CNN
	1    9250 2450
	1    0    0    -1  
$EndComp
$Comp
L Device:C_Small C21
U 1 1
P 7000 2450
F 0 "C21" H 7100 2450 50  0000 L CNN
F 1 "0.1uF (0603)" H 6700 2650 50  0000 L CNN
F 2 "Capacitor_SMD:C_0603_1608Metric_Pad1.05x0.95mm_HandSolder" H 7000 2450 50  0001 C CNN
F 3 "~" H 7000 2450 50  0001 C CNN
	1    7000 2450
	1    0    0    -1  
$EndComp
$Comp
L Device:C_Small C12
U 1 1
P 5300 7450
AR Path="/63406F1A" Ref="C12"  Part="1" 
AR Path="/632D3BDF/63406F1A" Ref="C?"  Part="1" 
AR Path="/632F104D/63406F1A" Ref="C?"  Part="1" 
F 0 "C12" H 5250 7300 50  0000 L CNN
F 1 "0.1uF" H 5300 7200 50  0001 L CNN
F 2 "Capacitor_SMD:C_0805_2012Metric_Pad1.15x1.40mm_HandSolder" H 5300 7450 50  0001 C CNN
F 3 "~" H 5300 7450 50  0001 C CNN
	1    5300 7450
	1    0    0    -1  
$EndComp
Connection ~ 5300 7350
Connection ~ 5300 7550
$Comp
L Device:C_Small C13
U 1 1
P 5450 7450
AR Path="/634078A7" Ref="C13"  Part="1" 
AR Path="/632D3BDF/634078A7" Ref="C?"  Part="1" 
AR Path="/632F104D/634078A7" Ref="C?"  Part="1" 
F 0 "C13" H 5400 7300 50  0000 L CNN
F 1 "0.1uF" H 5450 7200 50  0001 L CNN
F 2 "Capacitor_SMD:C_0805_2012Metric_Pad1.15x1.40mm_HandSolder" H 5450 7450 50  0001 C CNN
F 3 "~" H 5450 7450 50  0001 C CNN
	1    5450 7450
	1    0    0    -1  
$EndComp
Wire Wire Line
	5300 7350 5450 7350
Wire Wire Line
	5300 7550 5450 7550
$Comp
L Device:C_Small C14
U 1 1
P 5600 7450
AR Path="/6340AE04" Ref="C14"  Part="1" 
AR Path="/632D3BDF/6340AE04" Ref="C?"  Part="1" 
AR Path="/632F104D/6340AE04" Ref="C?"  Part="1" 
F 0 "C14" H 5550 7300 50  0000 L CNN
F 1 "0.1uF" H 5600 7200 50  0001 L CNN
F 2 "Capacitor_SMD:C_0805_2012Metric_Pad1.15x1.40mm_HandSolder" H 5600 7450 50  0001 C CNN
F 3 "~" H 5600 7450 50  0001 C CNN
	1    5600 7450
	1    0    0    -1  
$EndComp
Wire Wire Line
	5450 7350 5600 7350
Connection ~ 5450 7350
Wire Wire Line
	5450 7550 5600 7550
Connection ~ 5450 7550
$Comp
L Device:C_Small C20
U 1 1
P 4850 6950
AR Path="/63426A79" Ref="C20"  Part="1" 
AR Path="/632D3BDF/63426A79" Ref="C?"  Part="1" 
AR Path="/632F104D/63426A79" Ref="C?"  Part="1" 
F 0 "C20" H 4800 6800 50  0000 L CNN
F 1 "0.01uF" H 4800 6700 50  0001 L CNN
F 2 "Capacitor_SMD:C_0805_2012Metric_Pad1.15x1.40mm_HandSolder" H 4850 6950 50  0001 C CNN
F 3 "~" H 4850 6950 50  0001 C CNN
	1    4850 6950
	1    0    0    -1  
$EndComp
Connection ~ 5600 7350
Connection ~ 5600 7550
$Comp
L Device:C_Small C19
U 1 1
P 4700 6950
AR Path="/638B9A03" Ref="C19"  Part="1" 
AR Path="/632D3BDF/638B9A03" Ref="C?"  Part="1" 
AR Path="/632F104D/638B9A03" Ref="C?"  Part="1" 
F 0 "C19" H 4650 6800 50  0000 L CNN
F 1 "0.01uF" H 4650 6700 50  0001 L CNN
F 2 "Capacitor_SMD:C_0805_2012Metric_Pad1.15x1.40mm_HandSolder" H 4700 6950 50  0001 C CNN
F 3 "~" H 4700 6950 50  0001 C CNN
	1    4700 6950
	1    0    0    -1  
$EndComp
Connection ~ 4550 6850
Connection ~ 4550 7050
Connection ~ 4700 6850
Connection ~ 4700 7050
Wire Wire Line
	4550 6850 4700 6850
Wire Wire Line
	4550 7050 4700 7050
$Comp
L Regulator_Linear:TPS73643DBV U3
U 1 1
P 1150 6650
F 0 "U3" H 1150 7017 50  0000 C CNN
F 1 "TPS73643DBV" H 1150 6926 50  0000 C CNN
F 2 "Package_TO_SOT_SMD:SOT-23-5" H 1150 6975 50  0001 C CIN
F 3 "http://www.ti.com/lit/ds/symlink/tps736.pdf" H 1150 6600 50  0001 C CNN
	1    1150 6650
	1    0    0    -1  
$EndComp
Text GLabel 1650 5700 3    50   BiDi ~ 0
CDAC|XCLKEN
$Comp
L Device:C_Small C4
U 1 1
P 600 6650
AR Path="/661B6113" Ref="C4"  Part="1" 
AR Path="/632D3BDF/661B6113" Ref="C?"  Part="1" 
AR Path="/632F104D/661B6113" Ref="C?"  Part="1" 
F 0 "C4" H 550 6950 50  0000 L CNN
F 1 "10uF" H 500 6850 50  0000 L CNN
F 2 "Capacitor_SMD:C_1206_3216Metric_Pad1.33x1.80mm_HandSolder" H 600 6650 50  0001 C CNN
F 3 "~" H 600 6650 50  0001 C CNN
	1    600  6650
	1    0    0    -1  
$EndComp
Wire Wire Line
	600  6750 600  6950
Wire Wire Line
	600  6950 1150 6950
Wire Wire Line
	600  6550 750  6550
Wire Wire Line
	750  6550 750  6650
Connection ~ 750  6550
$Comp
L Device:C_Small C5
U 1 1
P 1700 6650
AR Path="/661BF4C9" Ref="C5"  Part="1" 
AR Path="/632D3BDF/661BF4C9" Ref="C?"  Part="1" 
AR Path="/632F104D/661BF4C9" Ref="C?"  Part="1" 
F 0 "C5" H 1650 6950 50  0000 L CNN
F 1 "1uF" H 1600 6850 50  0000 L CNN
F 2 "Capacitor_SMD:C_0805_2012Metric_Pad1.18x1.45mm_HandSolder" H 1700 6650 50  0001 C CNN
F 3 "~" H 1700 6650 50  0001 C CNN
	1    1700 6650
	1    0    0    -1  
$EndComp
Wire Wire Line
	1550 6550 1700 6550
Connection ~ 1700 6550
Wire Wire Line
	1700 6550 1800 6550
Text GLabel 1800 6550 2    50   Output ~ 0
4V3
Wire Wire Line
	1150 6950 1550 6950
Wire Wire Line
	1700 6950 1700 6750
Connection ~ 1150 6950
$Comp
L Device:C_Small C25
U 1 1
P 1550 6750
F 0 "C25" H 1550 6600 50  0000 L CNN
F 1 "0.1uF" H 1300 6600 50  0000 L CNN
F 2 "Capacitor_SMD:C_0603_1608Metric_Pad1.08x0.95mm_HandSolder" H 1550 6750 50  0001 C CNN
F 3 "~" H 1550 6750 50  0001 C CNN
	1    1550 6750
	1    0    0    -1  
$EndComp
Wire Wire Line
	1550 6850 1550 6950
Connection ~ 1550 6950
Wire Wire Line
	1550 6950 1700 6950
Text GLabel 600  6550 0    50   Input ~ 0
VCC
Text GLabel 600  6950 3    50   Input ~ 0
GND
$Comp
L Connector_Generic:Conn_01x01 J4
U 1 1
P 950 5950
F 0 "J4" H 1030 5992 50  0000 L CNN
F 1 "Conn_01x01" H 1030 5901 50  0000 L CNN
F 2 "MountingHole:MountingHole_2.2mm_M2_Pad_Via" H 950 5950 50  0001 C CNN
F 3 "~" H 950 5950 50  0001 C CNN
	1    950  5950
	1    0    0    -1  
$EndComp
Text GLabel 750  5950 0    50   Input ~ 0
GND
$Comp
L Device:C_Small C16
U 1 1
P 5900 7450
AR Path="/6370FC11" Ref="C16"  Part="1" 
AR Path="/632D3BDF/6370FC11" Ref="C?"  Part="1" 
AR Path="/632F104D/6370FC11" Ref="C?"  Part="1" 
F 0 "C16" H 5850 7300 50  0000 L CNN
F 1 "0.1uF" H 5850 7200 50  0001 L CNN
F 2 "Capacitor_SMD:C_0805_2012Metric_Pad1.15x1.40mm_HandSolder" H 5900 7450 50  0001 C CNN
F 3 "~" H 5900 7450 50  0001 C CNN
	1    5900 7450
	1    0    0    -1  
$EndComp
Wire Wire Line
	5600 7550 5750 7550
Wire Wire Line
	5600 7350 5750 7350
$Comp
L Device:C_Small C15
U 1 1
P 5750 7450
AR Path="/638ABF1F" Ref="C15"  Part="1" 
AR Path="/632D3BDF/638ABF1F" Ref="C?"  Part="1" 
AR Path="/632F104D/638ABF1F" Ref="C?"  Part="1" 
F 0 "C15" H 5700 7300 50  0000 L CNN
F 1 "0.1uF" H 5750 7200 50  0001 L CNN
F 2 "Capacitor_SMD:C_0805_2012Metric_Pad1.15x1.40mm_HandSolder" H 5750 7450 50  0001 C CNN
F 3 "~" H 5750 7450 50  0001 C CNN
	1    5750 7450
	1    0    0    -1  
$EndComp
Wire Wire Line
	4700 7050 4850 7050
Wire Wire Line
	4700 6850 4850 6850
Connection ~ 5750 7350
Connection ~ 5750 7550
Wire Wire Line
	5750 7350 5900 7350
Wire Wire Line
	5750 7550 5900 7550
Connection ~ 4850 7050
Connection ~ 5400 7050
Wire Wire Line
	5400 7050 5550 7050
Wire Wire Line
	4850 7050 5400 7050
Wire Wire Line
	5400 6850 5550 6850
$Comp
L Device:C_Small C27
U 1 1
P 5550 6950
AR Path="/632C350C" Ref="C27"  Part="1" 
AR Path="/632D3BDF/632C350C" Ref="C?"  Part="1" 
AR Path="/632F104D/632C350C" Ref="C?"  Part="1" 
F 0 "C27" H 5500 6800 50  0000 L CNN
F 1 "0.01uF" H 5500 6700 50  0001 L CNN
F 2 "Capacitor_SMD:C_0603_1608Metric_Pad1.05x0.95mm_HandSolder" H 5550 6950 50  0001 C CNN
F 3 "~" H 5550 6950 50  0001 C CNN
	1    5550 6950
	1    0    0    -1  
$EndComp
$Comp
L Device:C_Small C26
U 1 1
P 5400 6950
AR Path="/631E37EB" Ref="C26"  Part="1" 
AR Path="/632D3BDF/631E37EB" Ref="C?"  Part="1" 
AR Path="/632F104D/631E37EB" Ref="C?"  Part="1" 
F 0 "C26" H 5350 6800 50  0000 L CNN
F 1 "0.01uF" H 5150 6900 50  0001 L CNN
F 2 "Capacitor_SMD:C_0603_1608Metric_Pad1.05x0.95mm_HandSolder" H 5400 6950 50  0001 C CNN
F 3 "~" H 5400 6950 50  0001 C CNN
	1    5400 6950
	1    0    0    -1  
$EndComp
Wire Wire Line
	4850 6850 5400 6850
Connection ~ 4850 6850
Connection ~ 5400 6850
$Comp
L Connector_Generic:Conn_01x02 J1
U 1 1
P 2250 6500
F 0 "J1" V 2214 6312 50  0000 R CNN
F 1 "Conn_01x02" V 2123 6312 50  0000 R CNN
F 2 "Connector_PinHeader_2.54mm:PinHeader_1x02_P2.54mm_Vertical" H 2250 6500 50  0001 C CNN
F 3 "~" H 2250 6500 50  0001 C CNN
	1    2250 6500
	0    -1   -1   0   
$EndComp
$Comp
L Device:R_Small R?
U 1 1
P 3000 6050
AR Path="/632F104D/665CEE01" Ref="R?"  Part="1" 
AR Path="/665CEE01" Ref="R4"  Part="1" 
F 0 "R4" V 3000 6050 50  0000 C CNN
F 1 "10kΩ" H 3150 6050 50  0000 C CNN
F 2 "Resistor_SMD:R_0603_1608Metric_Pad0.98x0.95mm_HandSolder" H 3000 6050 50  0001 C CNN
F 3 "~" H 3000 6050 50  0001 C CNN
	1    3000 6050
	-1   0    0    1   
$EndComp
Text GLabel 3000 5850 1    50   Input ~ 0
VCC
Wire Wire Line
	3000 5850 3000 5950
Wire Wire Line
	2850 6250 3000 6250
Wire Wire Line
	3000 6150 3000 6250
Connection ~ 3000 6250
Wire Wire Line
	3000 6250 3150 6250
$EndSCHEMATC
